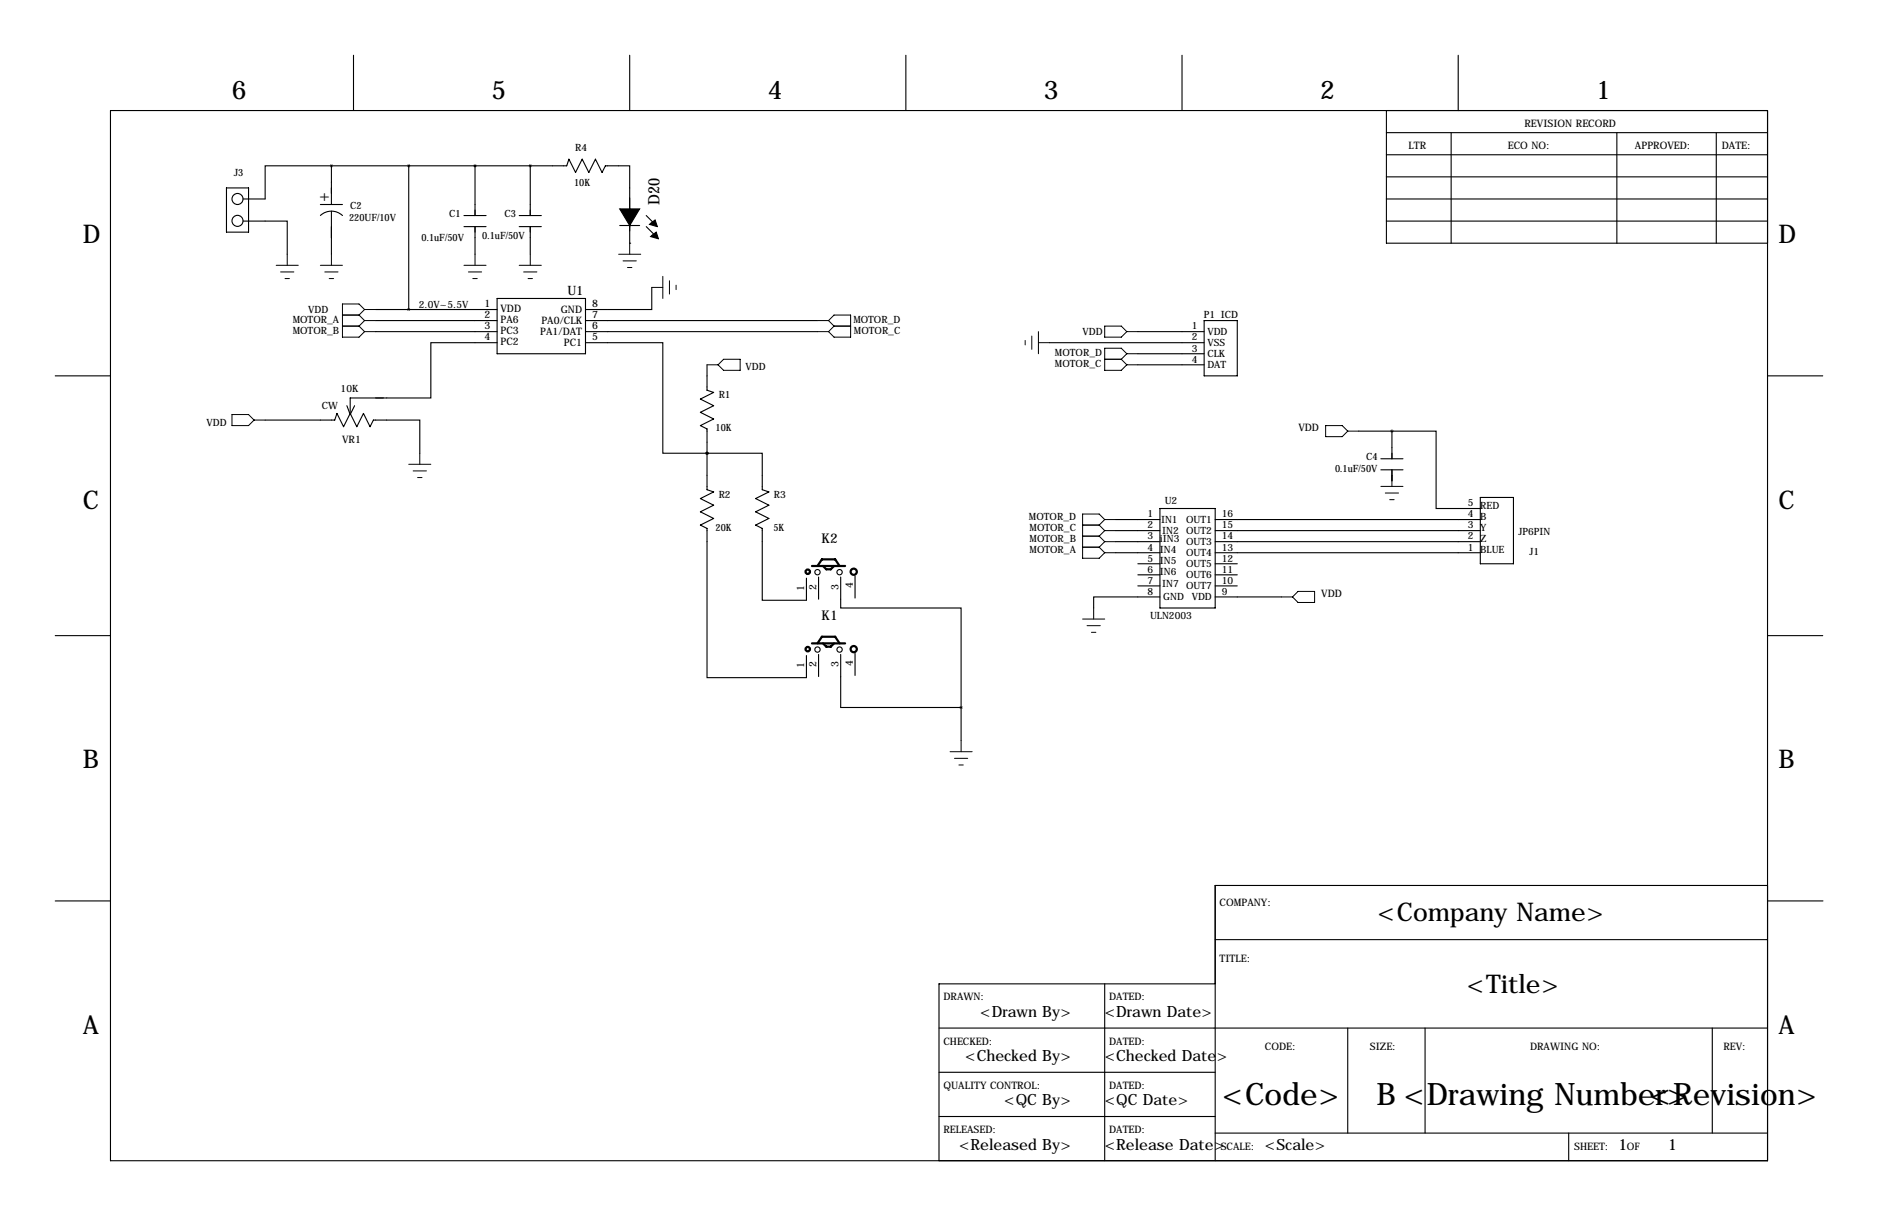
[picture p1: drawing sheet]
<svg xmlns="http://www.w3.org/2000/svg" width="432mm" height="279mm" viewBox="0 0 432 279" stroke-linecap="round" stroke-linejoin="round" font-family="sans-serif">
<g fill="none" stroke="#000" stroke-width=".25">
<path d="M81.3 12.7v12.7M144.8 12.7v12.7M208.3 12.7v12.7M271.8 12.7v12.7M335.3 12.7v12.7M25.4 25.4h381v241.3h-381zM76.2 38.1h-15.2v7.6h-5.1M76.2 38.1h54.1l.5-1.5 1.5 3 1.6-3 1.5 3 1.5-3 1.5 3 .8-1.5h5.6v17.8M76.2 38.1v8.9M94 38.1v33M109.2 38.1v11.4M121.9 38.1v11.4"/>
<path d="M318.8 30.5h87.6M318.8 35.6h87.6M318.8 25.4v30.5h87.6M333.7 30.5v25.4M371.8 30.5v25.4M394.6 30.5v25.4M52.1 43.2h5v10.1h-5zM55.9 50.8h10.1v7.6M73.7 47h5M73.7 49.5a3.7 3.7 0 0 1 5 0M76.2 48.5v9.9M106.7 49.5h5.1"/>
<path d="M106.7 52.1h5.1M109.2 52.1v6.3M119.4 49.5h5.1M119.4 52.1h5.1M121.9 52.1v6.3M142.5 51.8h4.6M144.8 55.9h.1M148.6 49.5l2.5 2.6M148.6 52.1l2.5 2.5M318.8 45.7h87.6M318.8 50.8h87.6M318.8 40.6h87.6"/>
<path d="M86.4 71.1h27.9M86.4 73.7h27.9M86.4 76.2h27.9M114.3 78.7h-15.2v12.7h-18.6v3.8M114.3 68.6h20.3v12.7h-20.3zM134.6 78.7h17.8v25.4h10.2M134.6 73.7h53.4M134.6 76.2h53.4M149.9 66v5.1h-15.3M241.3 78.7h35.6M261.6 76.2h15.3M276.9 73.7h7.6v12.7h-7.6z"/>
<path d="M12.7 86.4h12.7M61 96.5h16l.5-1.5 1.5 3 1.5-3 1.5 3 1.6-3 1.5 3 .8-1.5h10.6v7.6M79.8 93.2l.7 2M81.5 93.2l-1 2M162.6 83.8v5.9l1.5 .5-3.1 1.5 3.1 1.5-3.1 1.5 3.1 1.6-3.1 1.5 1.6 .8v13.9l1.5 .5-3.1 1.6 3.1 1.5-3.1 1.5 3.1 1.5-3.1 1.6 1.6 .7v34.3h22.8v-5.1M261.6 81.3h15.3M261.6 83.8h15.3M312.4 99.1h7.6M320 99.1h10.2v17.7h10.2M320 99.1v6.3M406.4 86.4h12.7M162.6 104.1h.1"/>
<path d="M162.6 104.1h12.7v8.4l1.5 .5-3.1 1.6 3.1 1.5-3.1 1.5 3.1 1.5-3.1 1.6 1.6 .7v16.5h10.1v-5.1M256.5 119.4h10.2M266.7 116.8h12.7v22.9h-12.7zM279.4 119.4h61M317.5 105.4h5.1M317.5 107.9h5.1M320 107.9v2.6M340.4 114.3h7.6v15.2h-7.6zM188.2 132.6v5.1M193.3 132.6v7.1h27.7v22.9M196.6 132.3v5.1M256.5 121.9h10.2"/>
<path d="M256.5 124.5h10.2M256.5 127h10.2M261.6 129.5h5.1M261.6 132.1h5.1M261.6 134.6h5.1M266.7 137.2h-15.2v2.5M279.4 121.9h61M279.4 124.5h61M279.4 127h61M279.4 129.5h5.1M279.4 132.1h5.1M279.4 134.6h5.1"/>
<path d="M279.4 137.2h15.2M12.7 146h12.7M188.2 150.4v5M193.3 150.4v12.2h27.7M196.6 150.1v5.1M406.4 146h12.7M221 162.6v7.6M12.7 207h12.7M279.4 215.9h127M406.4 203.5h-127v63.2M406.5 207h12.7M215.9 236.2h190.5"/>
<path d="M254 226.1v40.6M279.4 226.1h-63.5v40.6M309.9 236.2v24.1M327.7 236.2v24.1M393.7 236.2v24.1M215.9 246.4h63.5M215.9 256.5h63.5M279.4 260.3h127M360.7 260.3v6.4"/>
<circle cx="54.6" cy="50.7" r="1.27"/>
<circle cx="54.6" cy="45.7" r="1.27"/>
<circle cx="188" cy="131.5" r=".61"/>
<circle cx="193" cy="131.5" r=".61"/>
<circle cx="188" cy="149.3" r=".61"/>
<circle cx="193" cy="149.3" r=".61"/>
</g>
<g fill="none" stroke="#000" stroke-width=".51">
<path d="M186.7 130h7.6M188 130l1-1.5h3l1 1.5M189.2 130l.8 .8h1l.8-.8M186.7 147.8h7.6M188 147.8l1-1.5h3l1 1.5M189.2 147.8l.8 .8h1l.8-.8"/>
<circle cx="185.7" cy="131.4" r=".51"/>
<circle cx="196.3" cy="131.4" r=".71"/>
<circle cx="185.7" cy="149.1" r=".51"/>
<circle cx="196.3" cy="149.1" r=".71"/>
</g>
<path d="M142.5 48h2.3v3.8zM144.8 48h2.3l-2.3 3.8zM149.4 51.6l1.2-1.1 .5 1.6zM149.9 54.1l1-.8 .5 1.6-1.8-.5z" fill="#000" stroke="#000" stroke-width=".25"/>
<g fill="none" stroke="#000" stroke-width=".23">
<path d="M66 58.4v2.6M76.2 58.4v2.6M109.2 58.4v2.6M121.9 58.4v2.6M142.2 58.4h5.1M143.3 59.9h3M144.8 55.9v2.5M63.5 61h5.1M64.5 62.5h3.1M65.5 64h1M73.7 61h5M74.7 62.5h3"/>
<path d="M75.7 64h1M78.7 72.4h3.8M78.7 74.9h3.8M82.5 72.4l1.3 1.3M82.5 74.9l1.3 1.3M83.8 73.7h2.6M83.8 71.1l-1.3-1.3h-3.8v7.7h3.8l1.3-1.3M83.8 73.7l-1.3 1.2M83.8 76.2h2.6M83.8 71.1h2.6M83.8 71.1l-1.3 1.3M106.7 61h5.1"/>
<path d="M107.7 62.5h3M108.7 64h1M119.4 61h5.1M120.4 62.5h3M121.4 64h1M144.3 61.5h1M149.9 66h2.5M152.4 63.5v5.1M153.9 64.5v3.1M155.4 65.5v1M188 73.7h2.5M188 76.2h2.5"/>
<path d="M190.5 73.7l1.3-1.3h3.8v5.1h-3.8l-1.3-1.3M190.5 73.7l1.3 1.2M191.8 74.9h3.8M191.8 74.9l-1.3 1.3M235.7 78.2v1M237.2 77.2v3.1M238.8 78.7h2.5M238.8 76.2v5.1M254 74.9h3.8l1.3 1.3-1.3 1.3h-3.8zM259.1 76.2h2.5M53.3 95.2h3.8l1.3 1.3-1.3 1.3h-3.8zM58.4 96.5h2.6"/>
<path d="M162.6 83.8h2.5M165.1 83.8l1.3-1.3h3.8v2.6h-3.8zM254 82.5h3.8M257.8 82.5l1.3 1.3M259.1 83.8h2.5M259.1 81.3l-1.3-1.3h-3.8v5.1h3.8l1.3-1.3M259.1 81.3h2.5M259.1 81.3l-1.3 1.2M304.8 97.8h3.8l1.3 1.3-1.3 1.2h-3.8zM309.9 99.1h2.5M94 106.7h5.1M95 108.2h3"/>
<path d="M96 109.7h1M96.5 104.1v2.6M254 119.4h2.5M254 119.4l-1.3 1.3M254 119.4l-1.3-1.3h-3.8v10.2h3.8l1.3-1.3M317.5 111.8h5.1M318.5 113.3h3.1M319.5 114.8h1M320 109.2v2.6M248.9 120.7h3.8M248.9 123.2h3.8M248.9 125.7h3.8"/>
<path d="M251.5 139.7v2.5M252.7 120.7l1.3 1.2M252.7 123.2l1.3 1.3M252.7 125.7l1.3 1.3M254 121.9h2.5M254 121.9l-1.3 1.3M254 124.5h2.5M254 124.5l-1.3 1.2M254 127h2.5M294.6 137.2h2.6M298.4 135.9h3.9v2.5h-3.9l-1.2-1.2zM248.9 142.2h5.1"/>
<path d="M249.9 143.8h3.1M251 145.3h1M218.4 172.7h5.1M219.5 174.2h3M220.5 175.8h1M221 170.2v2.5"/>
</g>
<path d="M162.5 104.1a.05 .05 0 0 0 .1 0 .05 .05 0 0 0-.1 0zM162.5 104.1a.05 .05 0 0 0 .1 0 .05 .05 0 0 0-.1 0zM320 99.1a.05 .05 0 0 0 .1 0 .05 .05 0 0 0-.1 0z" fill="#000" stroke="#000" stroke-width=".63"/>
<g font-size="7.1">
<text x="281" y="254">&lt;Code&gt;</text>
<text x="316.5" y="254">B &lt;Drawing Number&gt;</text>
<text x="379.4" y="254">&lt;Revision&gt;</text>
</g>
<g font-size="5.9">
<text x="53.3" y="22.9">6</text>
<text x="113" y="22.9">5</text>
<text x="176.5" y="22.9">4</text>
<text x="240" y="22.9">3</text>
<text x="303.5" y="22.9">2</text>
<text x="367" y="22.9">1</text>
<text x="19" y="55.9">D</text>
<text x="408.9" y="55.9">D</text>
<text x="19" y="116.8">C</text>
<text x="408.9" y="116.8">C</text>
<text x="19" y="176.5">B</text>
<text x="408.9" y="176.5">B</text>
<text x="316.8" y="211.6">&lt;Company Name&gt;</text>
<text x="337.3" y="228.1">&lt;Title&gt;</text>
<text x="19" y="237.5">A</text>
<text x="408.9" y="237.5">A</text>
</g>
<g font-size="3.6">
<text x="73.4" y="46.2">+</text>
<text x="151.6" y="47.2" transform="rotate(-90 151.6 47.2)">D20</text>
<text x="225.4" y="233.7">&lt;Drawn By&gt;</text>
<text x="254" y="233.7">&lt;Drawn Date&gt;</text>
<text x="221.9" y="243.8">&lt;Checked By&gt;</text>
<text x="254" y="243.8">&lt;Checked Date&gt;</text>
<text x="230.9" y="254">&lt;QC By&gt;</text>
<text x="254" y="254">&lt;QC Date&gt;</text>
<text x="220.5" y="264.1">&lt;Released By&gt;</text>
<text x="254" y="264.1">&lt;Release Date&gt;</text>
<text x="290.8" y="264.1">&lt;Scale&gt;</text>
<text x="372.1" y="264.1">1</text>
<text x="383.5" y="264.1">1</text>
</g>
<g font-size="3.1">
<text x="188.9" y="124.7">K2</text>
<text x="188.9" y="142.5">K1</text>
</g>
<text font-size="3" x="130.5" y="67.8">U1</text>
<g font-size="2.4">
<text x="350.5" y="29.2">REVISION RECORD</text>
<text x="323.8" y="34.3">LTR</text>
<text x="346.7" y="34.3">ECO NO:</text>
<text x="375.9" y="34.3">APPROVED:</text>
<text x="395.9" y="34.3">DATE:</text>
<text x="111.4" y="70.6">1</text>
<text x="115.1" y="71.7">VDD</text>
<text x="129" y="72">GND</text>
<text x="136.1" y="70.6">8</text>
<text x="111.4" y="73.2">2</text>
<text x="111.4" y="75.7">3</text>
<text x="115.1" y="74.2">PA6</text>
<text x="115.1" y="76.8">PC3</text>
<text x="124.2" y="77">PA1/DAT</text>
<text x="124.5" y="74.5">PA0/CLK</text>
<text x="136.1" y="75.7">6</text>
<text x="136.1" y="73.2">7</text>
<text x="111.4" y="78.2">4</text>
<text x="115.1" y="79.3">PC2</text>
<text x="129.6" y="79.6">PC1</text>
<text x="136.1" y="78.2">5</text>
<text x="78.7" y="101.7">VR1</text>
<text x="298.5" y="99.1">VDD</text>
<text x="184.9" y="135.7" transform="rotate(-90 184.9 135.7)">1</text>
<text x="187.7" y="135.5" transform="rotate(-90 187.7 135.5)">2</text>
<text x="192.8" y="135.5" transform="rotate(-90 192.8 135.5)">3</text>
<text x="196.1" y="135.2" transform="rotate(-90 196.1 135.2)">4</text>
<text x="303.8" y="137.2">VDD</text>
<text x="184.9" y="153.5" transform="rotate(-90 184.9 153.5)">1</text>
<text x="187.7" y="153.3" transform="rotate(-90 187.7 153.3)">2</text>
<text x="192.8" y="153.3" transform="rotate(-90 192.8 153.3)">3</text>
<text x="196.1" y="153" transform="rotate(-90 196.1 153)">4</text>
<text x="280.4" y="208.3">COMPANY:</text>
<text x="280.4" y="221">TITLE:</text>
<text x="216.9" y="229.9">DRAWN:</text>
<text x="255" y="229.9">DATED:</text>
<text x="216.9" y="240">CHECKED:</text>
<text x="255" y="240">DATED:</text>
<text x="290.8" y="241.3">CODE:</text>
<text x="315" y="241.3">SIZE:</text>
<text x="351.8" y="241.3">DRAWING NO:</text>
<text x="396.2" y="241.3">REV:</text>
<text x="216.9" y="250.2">QUALITY CONTROL:</text>
<text x="255" y="250.2">DATED:</text>
<text x="216.9" y="260.3">RELEASED:</text>
<text x="255" y="260.3">DATED:</text>
<text x="280.7" y="264.2">SCALE:</text>
<text x="361.9" y="264.2">SHEET:</text>
<text x="374" y="264.2">OF</text>
</g>
<g font-size="2.3">
<text x="132.2" y="34.6">R4</text>
<text x="53.7" y="40.4">J3</text>
<text x="132" y="42.7">10K</text>
<text x="80.3" y="50.8">220UF/10V</text>
<text x="80.5" y="48">C2</text>
<text x="103.3" y="49.8">C1</text>
<text x="116" y="49.8">C3</text>
<text x="96.9" y="55.4">0.1uF/50V</text>
<text x="110.9" y="54.9">0.1uF/50V</text>
<text x="70.9" y="71.9">VDD</text>
<text x="96.3" y="70.9">2.0V~5.5V</text>
<text x="67.3" y="74.2">MOTOR_A</text>
<text x="67.3" y="76.7">MOTOR_B</text>
<text x="196.2" y="74.2">MOTOR_D</text>
<text x="196.3" y="76.7">MOTOR_C</text>
<text x="248.9" y="77">VDD</text>
<text x="274" y="75.7">1</text>
<text x="276.8" y="73.2">P1 ICD</text>
<text x="277.6" y="77">VDD</text>
<text x="242.6" y="81.8">MOTOR_D</text>
<text x="274" y="78.2">2</text>
<text x="274" y="80.8">3</text>
<text x="274" y="83.3">4</text>
<text x="277.6" y="79.5">VSS</text>
<text x="277.6" y="82.1">CLK</text>
<text x="78.3" y="90">10K</text>
<text x="171.4" y="85.1">VDD</text>
<text x="242.6" y="84.3">MOTOR_C</text>
<text x="277.6" y="84.6">DAT</text>
<text x="74" y="94.1">CW</text>
<text x="165.2" y="91.5">R1</text>
<text x="47.5" y="97.8">VDD</text>
<text x="164.5" y="99.1">10K</text>
<text x="314.1" y="105.7">C4</text>
<text x="307" y="108.5">0.1uF/50V</text>
<text x="165.2" y="114.4">R2</text>
<text x="177.9" y="114.4">R3</text>
<text x="236.6" y="119.4">MOTOR_D</text>
<text x="263.9" y="118.9">1</text>
<text x="267.8" y="115.8">U2</text>
<text x="280.9" y="118.9">16</text>
<text x="337.5" y="118.9">4</text>
<text x="337.5" y="116.3">5</text>
<text x="340.4" y="116.8">RED</text>
<text x="340.4" y="119.4">B</text>
<text x="164.5" y="121.9">20K</text>
<text x="177.8" y="121.9">5K</text>
<text x="236.7" y="121.9">MOTOR_C</text>
<text x="236.7" y="124.5">MOTOR_B</text>
<text x="263.9" y="121.4">2</text>
<text x="263.9" y="124">3 iIN3</text>
<text x="267" y="120.2">IN1</text>
<text x="267.2" y="122.7">IN2 OUT2</text>
<text x="272.7" y="120.2">OUT1</text>
<text x="272.7" y="125.3">OUT3</text>
<text x="280.9" y="121.4">15</text>
<text x="280.9" y="124">14</text>
<text x="337.5" y="124">2</text>
<text x="337.5" y="121.4">3</text>
<text x="340.4" y="121.9">Y</text>
<text x="340.4" y="124.5">Z</text>
<text x="349.1" y="122.9">JP6PIN</text>
<text x="236.7" y="127">MOTOR_A</text>
<text x="263.9" y="126.5">4 IN4</text>
<text x="263.9" y="129">5 IN5</text>
<text x="263.9" y="131.6">6 IN6</text>
<text x="272.7" y="127.8">OUT4</text>
<text x="272.7" y="130.3">OUT5</text>
<text x="280.9" y="126.5">13</text>
<text x="280.9" y="129">12</text>
<text x="280.9" y="131.6">11</text>
<text x="337.5" y="126.5">1</text>
<text x="340.4" y="127">BLUE</text>
<text x="351.7" y="127.6">J1</text>
<text x="263.9" y="134.1">7</text>
<text x="263.9" y="136.7">8</text>
<text x="267.2" y="134.9">IN7 OUT7</text>
<text x="267.5" y="138">GND</text>
<text x="272.7" y="132.9">OUT6</text>
<text x="274" y="138">VDD</text>
<text x="280.9" y="134.1">10</text>
<text x="280.9" y="136.7">9</text>
<text x="264.4" y="142.3">ULN2003</text>
</g>
</svg>
